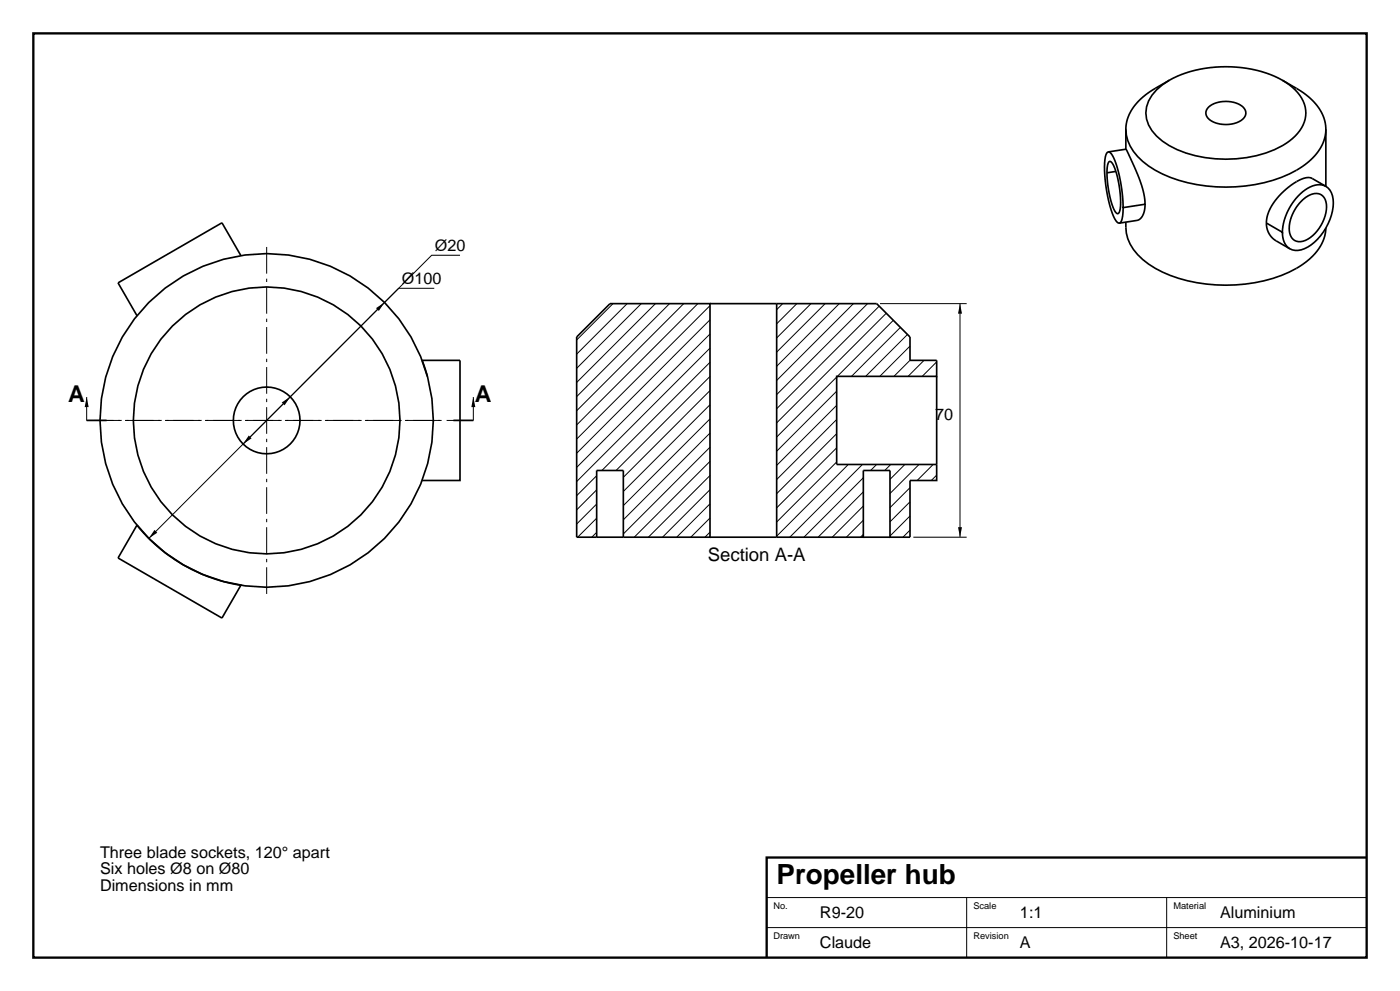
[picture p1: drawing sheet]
<svg xmlns="http://www.w3.org/2000/svg" width="420mm" height="297mm" viewBox="0 0 420 297" stroke-linecap="round" stroke-linejoin="round" font-family="sans-serif">
<path d="M10 10h400v277h-400zM410 257h-180v30" fill="none" stroke="#000" stroke-width=".7" stroke-linecap="butt"/>
<g fill="none" stroke="#000" stroke-width=".3">
<path d="M138 76.5h-8.5l-56.6 56.6M130.3 86.4h-10.7l-75 75M183.9 91l-10.9 10.9M188.1 91l-15.1 15.1M192.4 91l-19.4 19.4M196.6 91l-23.6 23.6M200.9 91l-27.9 27.9M205.1 91l-32.1 32.1M209.4 91l-36.4 36.4M213 95.8l-40 40M213 91.6l-40 40M234.8 91l-1.8 1.8"/>
<path d="M239.1 91l-6.1 6.1M243.3 91l-10.3 10.3M247.5 91l-14.5 14.5M251.8 91l-18.8 18.8M256 91l-23 23M260.3 91l-27.3 27.3M263.8 91.8l-30.8 30.7M264 91h26M265.9 93.9l-32.9 32.9M268 96l-16.8 16.8M270.1 98.1l-14.7 14.7M288 91v70"/>
<path d="M26 119v7M142 119v7M213 117.1l-26 26M213 112.8l-28.2 28.2M213 108.6l-32.4 32.4M213 104.3l-40 40M213 100.1l-40 40M251 117.2l-18 18M251 113l-18 18M272.2 100.2l-12.5 12.6M273 108l-4.8 4.8M273 103.7l-9.1 9.1"/>
<path d="M277.2 108l-4.8 4.8M281 112.7l-.1 .1M281 108.5l-4.3 4.3M213 138.3l-22.7 22.7M213 134l-26 26M213 129.8l-26 26M213 125.5l-26 26M213 121.3l-26 26M251 138.5l-18 18M251 134.2l-18 18M251 130l-18 18M251 125.7l-18 18"/>
<path d="M251 121.5l-18 18M254.5 139.2l-21.5 21.5M258.7 139.2l-21.8 21.8M263 139.2l-1.8 1.8M267.2 139.2l-1.8 1.8M271.5 139.2l-4.5 4.5M275.7 139.2l-8.7 8.7M280 139.2l-4.9 4.8M179 159.5l-1.5 1.5M179 155.3l-5.7 5.7M179 151.1l-6 6M179 146.8l-6 6"/>
<path d="M179 142.6l-6 6M213 159.5l-1.5 1.5M213 155.2l-5.8 5.8M213 151l-10 10M213 146.8l-14.2 14.2M213 142.5l-18.5 18.5M259 155.9l-5.1 5.1M259 151.7l-9.3 9.3M259 147.4l-13.6 13.6M259 143.2l-17.8 17.8M273 158.9l-2.1 2.1M273 154.6l-6 6"/>
<path d="M273 150.4l-6 6M273 146.2l-6 5.9M281 142.4l-1.6 1.6M259 160.2l-.8 .8M274 161h16M230 269h180M230 278h180M290 269v18M350 269v18"/>
</g>
<g fill="none" stroke="#000" stroke-width=".5">
<path d="M337.8 38.8v5.9M347 26.9a29.8 29.8 0 0 1 19.2-6.9 32.2 32.2 0 0 1 21.5 6.2 9.2 9.2 0 0 1 2.2 13 19.6 19.6 0 0 1-10.1 6.7 38.1 38.1 0 0 1-29-2.2 12 12 0 0 1-7-9.8 9.8 9.8 0 0 1 3.2-7zM350.8 24.1l-4.3 2.4a15.5 15.5 0 0 0-8.7 11.7 13.4 13.4 0 0 0 6.8 11.5 43.5 43.5 0 0 0 29 6 35.1 35.1 0 0 0 18.5-6.9 12.4 12.4 0 0 0 5.4-12.3 16.5 16.5 0 0 0-8.5-10l-4.3-2.4M362.6 32.1a8.4 8.4 0 0 1 10.7 .4 2.13 2.13 0 0 1 .2 2.4l-.2 .3a8.1 8.1 0 0 1-11.1 0 2.22 2.22 0 0 1 .4-3.1zM397.8 38.8v17.1M332.5 45.5l5.3-.8 .1 .2a57.9 57.9 0 0 1 5.5 14.9l.1 1.4-6.6 1v1.3a3.6 3.6 0 0 1-1.1 3.4 3.6 3.6 0 0 1-2.1-2.9 40.4 40.4 0 0 1-2.1-16.9 1.49 1.49 0 0 1 1.1-1.6 7.6 7.6 0 0 1 2.5 4.7l1.3 6.5 .4 5.5M332.7 48.5l.5-.1a11.7 11.7 0 0 1 2.4 6.5 19.5 19.5 0 0 1 .1 8.8l-.1 .2a1.31 1.31 0 0 1-1.5-1.3 24 24 0 0 1-1.7-13.7zM334.8 51.4l-2.7 .4M397.8 55.9l-4.1-2.4a4.9 4.9 0 0 0-4.7 .9 18 18 0 0 0-9 11.4l-.1 1M72.3 76.6l-5.7-9.8-3.3 1.8-27.9 16.2 5.7 9.8M337.8 66.6a13.6 13.6 0 0 0 6.8 12.5 43.5 43.5 0 0 0 29 6 35.1 35.1 0 0 0 18.5-6.8 13.4 13.4 0 0 0 5.7-10M343.5 61.2a4.5 4.5 0 0 1-2.4 4.9l-5.3 .8"/>
<path d="M379.9 66.8a6.1 6.1 0 0 0 3 5.4l4.1 2.4M379.9 66.8l4.8 2.8a16.3 16.3 0 0 1 9.2-13.9 4.3 4.3 0 0 1 6 4 16.3 16.3 0 0 1-8.5 14.8 4.2 4.2 0 0 1-6.1-1.8l-.4-1.4-.2-1.7M390.2 60.5a5.4 5.4 0 0 1 6.1-2.2 4.9 4.9 0 0 1 1.5 5.5 11.6 11.6 0 0 1-6.9 8.5 2.92 2.92 0 0 1-3.6-1.5l-.1-.1a7.9 7.9 0 0 1 .8-7.1zM213 91h20M233 91h30l10 10v7h8v4.8h-30v26.4h30M233 91v70M128.2 112.8l-1.6-4.8h11.4v36h-11.4M281 112.8v26.4M26 126h6M130 126v.3M136 126h6M281 139.2v4.8h-8v17h-6v-20h-8v20h-26"/>
<path d="M41.1 157.4a50 50 0 0 0 31.2 18l-5.7 9.8-25.1-14.4-6.1-3.6zM179 161h-6v-60l10-10h30v70h-26M179 161h8M179 161v-20h8v20M213 161h20M259 161h8"/>
<circle cx="80" cy="126" r="50"/>
<circle cx="80" cy="126" r="40"/>
<circle cx="80" cy="126" r="10"/>
</g>
<path d="M26 126h116M28 126h104M80 178v-104" fill="none" stroke="#000" stroke-width=".3" stroke-dasharray="8 1.5 1 1.5" stroke-linecap="butt"/>
<path d="M112.8 92.3l2.6-1.7-1.7 2.6zM288 91l.6 3h-1.2zM26 119l.6 3h-1.2zM84.5 120.6l2.6-1.7-1.7 2.6zM142 119l.6 3h-1.2zM74.6 130.5l.9 .9-2.6 1.7zM46.3 158.8l.9 .9-2.6 1.7zM287.4 158h1.2l-.6 3z" fill="#000"/>
<text font-size="8.3" x="233" y="265">Propeller hub</text>
<g font-size="6.9">
<text x="20.5" y="120.5">A</text>
<text x="142.5" y="120.5">A</text>
</g>
<text font-size="5.6" x="212.3" y="168">Section A-A</text>
<g font-size="4.9">
<text x="130.5" y="75.3">Ø20</text>
<text x="120.6" y="85.2">Ø100</text>
<text x="280.6" y="126">70</text>
<text x="30" y="257">Three blade sockets, 120° apart</text>
<text x="30" y="262">Six holes Ø8 on Ø80</text>
<text x="30" y="267">Dimensions in mm</text>
<text x="246" y="275">R9-20</text>
<text x="306" y="275">1:1</text>
<text x="366" y="275">Aluminium</text>
<text x="246" y="284">Claude</text>
<text x="306" y="284">A</text>
<text x="366" y="284">A3, 2026-10-17</text>
</g>
<g font-size="2.8">
<text x="232" y="272.5">No.</text>
<text x="292" y="272.5">Scale</text>
<text x="352" y="272.5">Material</text>
<text x="232" y="281.5">Drawn</text>
<text x="292" y="281.5">Revision</text>
<text x="352" y="281.5">Sheet</text>
</g>
</svg>
